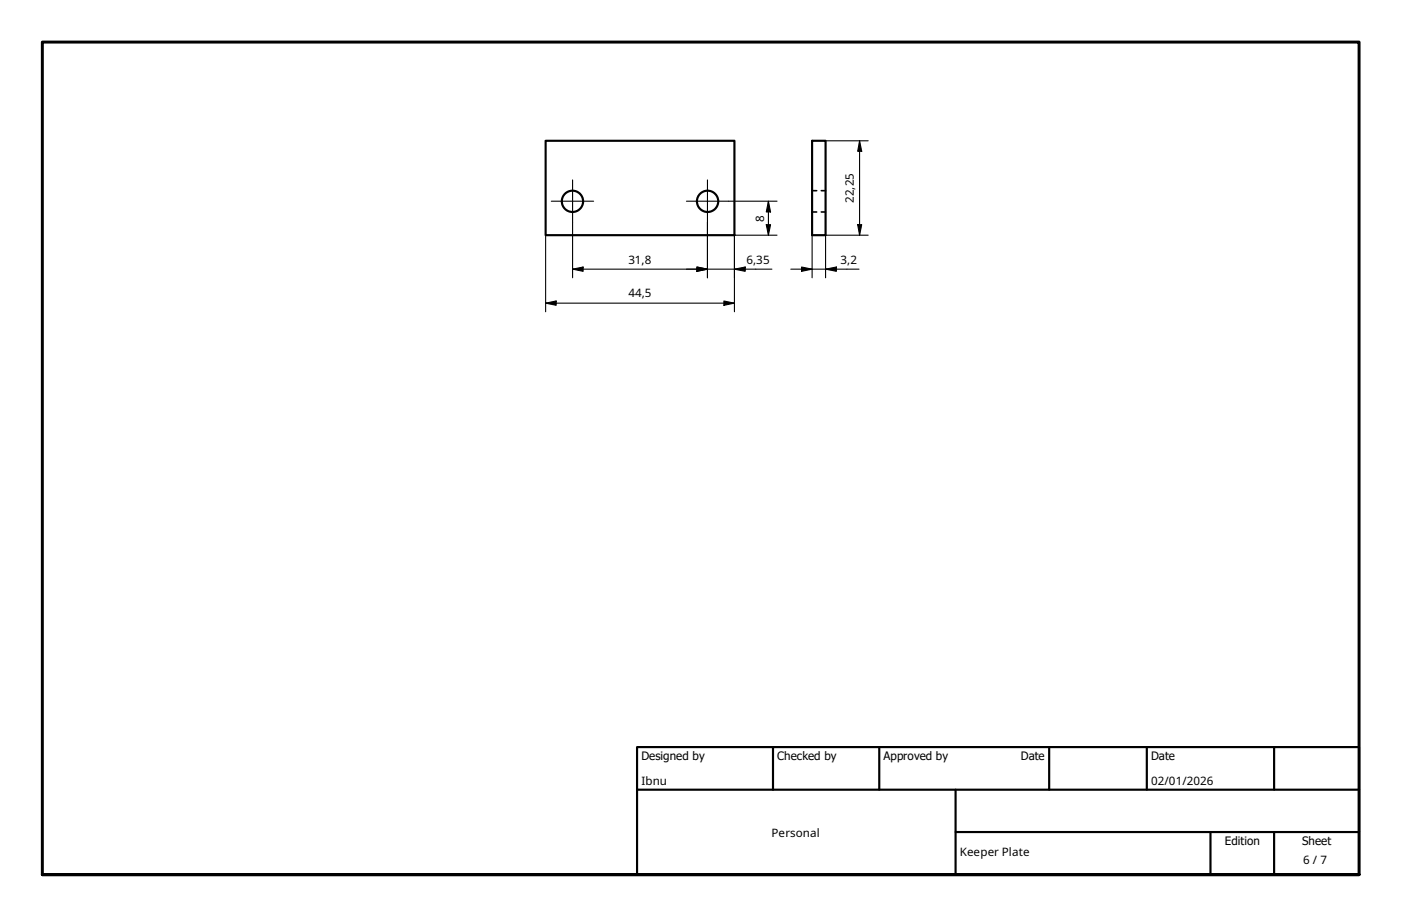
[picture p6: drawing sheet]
<svg xmlns="http://www.w3.org/2000/svg" width="330mm" height="216mm" viewBox="0 0 330 216" stroke-linecap="round" stroke-linejoin="round" font-family="sans-serif">
<!-- layer: Visible (ISO) -->
<g fill="none" stroke="#000" stroke-width=".51">
<path d="M128.5 33.1h44.4v22.3h-44.4zM191.2 33.1h3.2v22.3h-3.2z"/>
<circle cx="134.8" cy="47.4" r="2.51"/>
<circle cx="166.6" cy="47.4" r="2.51"/>
</g>
<!-- layer: Hidden (ISO) -->
<path d="M191.2 44.9h1.1M191.2 49.9h1.1M193.4 44.9h1M193.4 49.9h1" fill="none" stroke="#000" stroke-width=".38"/>
<!-- layer: Border (ISO) -->
<path d="M10 205.9v-196h310v196h-310h310" fill="none" stroke="#000" stroke-width=".7"/>
<!-- layer: Title (ISO) -->
<path d="M150 175.9h170v30h-170zM182 175.9v10M207 175.9v10M247 175.9v10M270 175.9v10M300 175.9v10M150 185.9h170M225 195.9h95M225 185.9v20M285 195.9v10M300 195.9v10" fill="none" stroke="#000" stroke-width=".51"/>
<!-- layer: Dimension (ISO) -->
<g fill="none" stroke="#000" stroke-width=".25">
<path d="M194.4 33.1h10M202.4 33.1l.5 2.5h-1zM202.4 33.1v22.3M128.5 55.4v18M134.8 52.4v13M166.6 52.4v13M171.6 47.4h11.3M180.4 52.9h1l-.5 2.5zM180.9 47.4l.5 2.5h-1zM180.9 47.4v8M182.9 55.4h-10v18M191.2 55.4v10"/>
<path d="M201.9 52.9h1l-.5 2.5zM204.4 55.4h-10v10M128.5 71.4l2.4-.5v1zM128.5 71.4h44.4M134.8 63.4l2.5-.5v1zM134.8 63.4h46.9M164.1 62.9l2.5 .5-2.5 .5zM170.4 70.9l2.5 .5-2.5 .5zM172.9 63.4l2.6-.5v1zM186.2 63.4h16M188.7 62.9l2.5 .5-2.5 .5zM194.4 63.4l2.5-.5v1z"/>
</g>
<path d="M202.4 33.1l.5 2.5h-1zM180.4 52.9h1l-.5 2.5zM180.9 47.4l.5 2.5h-1zM201.9 52.9h1l-.5 2.5zM128.5 71.4l2.4-.5v1zM134.8 63.4l2.5-.5v1zM164.1 62.9l2.5 .5-2.5 .5zM170.4 70.9l2.5 .5-2.5 .5zM172.9 63.4l2.6-.5v1zM188.7 62.9l2.5 .5-2.5 .5zM194.4 63.4l2.5-.5v1z" fill="#000"/>
<!-- layer: Center Mark (ISO) -->
<path d="M129.8 47.4h10M134.8 42.4v10M161.6 47.4h10M166.6 42.4v10" fill="none" stroke="#000" stroke-width=".25"/>
<g font-size="2.7">
<text x="201" y="47.8" transform="rotate(-90 201 47.8)">22,25</text>
<text x="179.9" y="52.2" transform="rotate(-90 179.9 52.2)">8</text>
<text x="148" y="62">31,8</text>
<text x="175.8" y="62">6,35</text>
<text x="197.9" y="62">3,2</text>
<text x="148" y="70">44,5</text>
<text x="151" y="179">Designed by</text>
<text x="183" y="179">Checked by</text>
<text x="208" y="179">Approved by</text>
<text x="240.3" y="178.9">Date</text>
<text x="271" y="178.9">Date</text>
<text x="151" y="184.8">Ibnu</text>
<text x="271" y="184.8">02/01/2026</text>
<text x="181.7" y="197">Personal</text>
<text x="226" y="201.6">Keeper Plate</text>
<text x="288.4" y="199">Edition</text>
<text x="306.6" y="199">Sheet</text>
<text x="306.8" y="203.4">6 / 7</text>
</g>
</svg>
